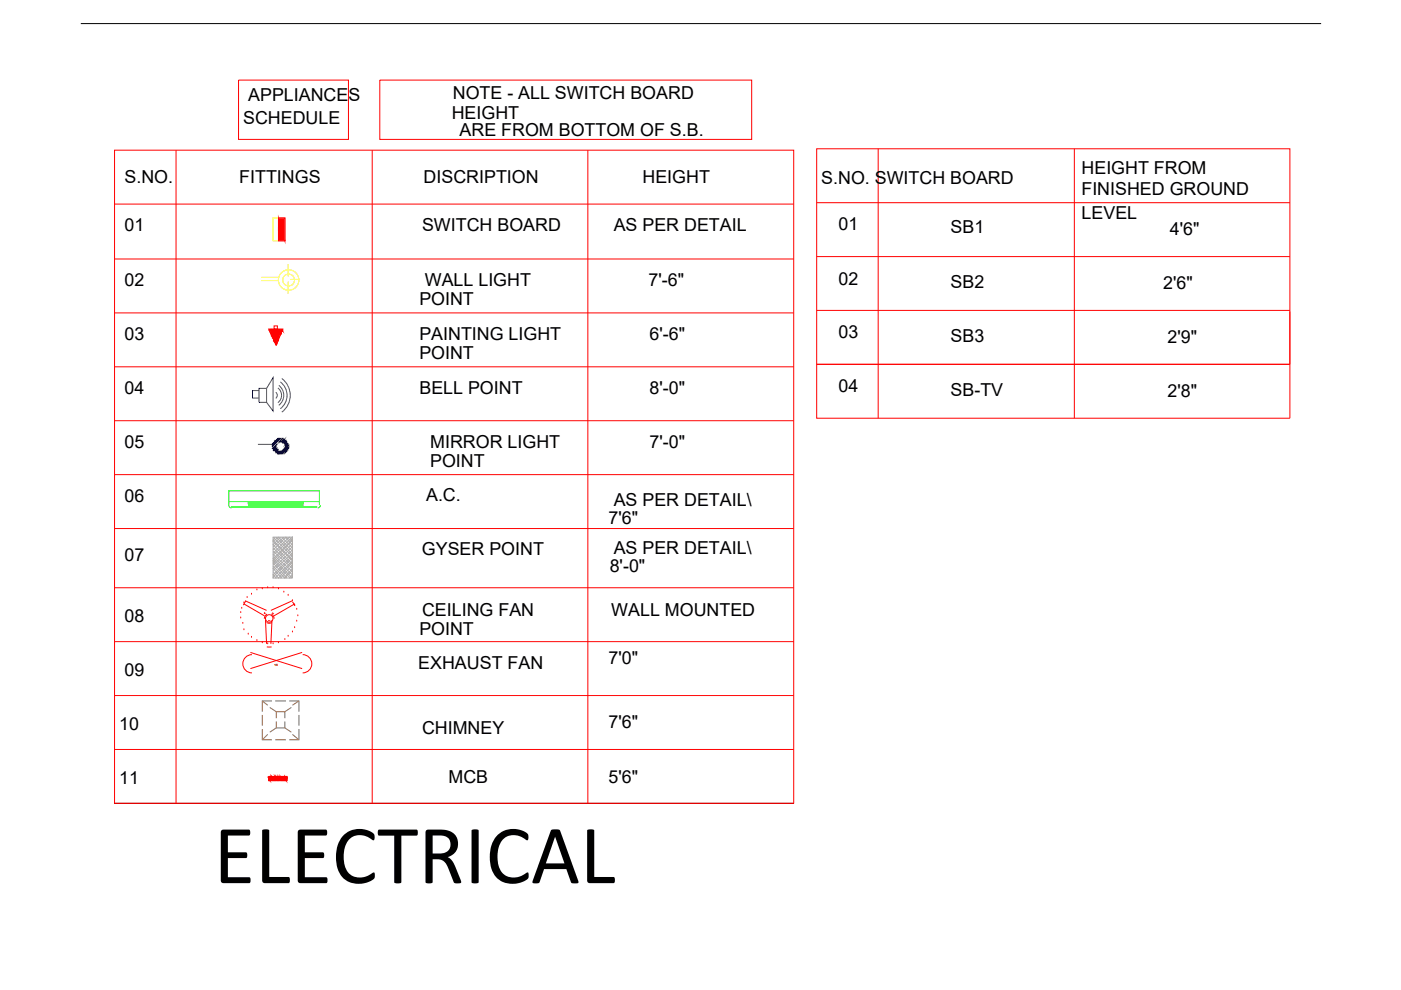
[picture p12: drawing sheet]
<svg xmlns="http://www.w3.org/2000/svg" width="297mm" height="210mm" viewBox="0 0 297 210" stroke-linecap="round" stroke-linejoin="round" font-family="sans-serif">
<!-- layer: PDF2_Geometry -->
<g fill="none" stroke="#f00" stroke-width=".21">
<path d="M50.6 17h23.3v12.6h-23.3zM80.5 17h78.9v12.6h-78.9zM24.3 31.8h144v138.5h-144zM37.3 31.8v138.5M78.9 31.8v138.5M124.6 31.8v138.5M186.2 31.5v57.2M227.8 31.5v57.2M24.3 43.3h144M24.3 54.9h144M59 46.2h1.4v4.8h-1.4zM173.2 43h100.3"/>
<path d="M173.2 54.4h100.3M24.3 66.3h144M24.3 77.8h144M57 69.8h3l-1.4 3.4zM57.2 70.4l1.8 1.9-1.6-1.6M57.2 69.8l1.8 2-1.8-2 1.8 2.3-2-2.1M57.2 70.2l1.8 2.1M57.4 70.9l1.6 1.4-1.6-1.4M57.4 71.1l1.4 1.2M57.4 69.8l1.6 2M57.7 71.6l1.1 .9-.9-.7M57.7 71.4l1.1 1.1"/>
<path d="M57.9 72.1l.9 .6-.9-.4M58.1 72.5l.5 .5-.3-.3M58.1 69.1h.7v.7h-.7zM58.1 72.3l.7 .7M58.3 73l.3 .2M58.6 73.2h.1M58.6 69.8l.9 1.1-.7-1.1 .9 1.1M58.8 69.8l.9 .9-.7-.9M59 71.6l-1.6-1.8 1.9 1.8M59.3 71.4l-1.6-1.6 1.6 1.6M59.3 71.4l-1.4-1.6 1.4 1.6M59.3 71.1l-1.2-1.3 1.4 1.3"/>
<path d="M59.5 70.9l-1.2-1.1 1.2 1.1M59.5 69.8l.5 .4-.3-.4 .3 .4M59.7 70.7l-.7-.9 .7 .9M59.7 70.4l-.4-.6 .4 .6M59.7 69.8l.3 .2v-.2M173.2 65.8h100.3M273.5 66v22.7h-100.3v-57.2h100.3v45.7h-100.3M24.3 89.2h144M24.3 100.6h144M24.3 112.1h144M24.3 124.6h144M24.3 136h144"/>
<path d="M51 131h.1M51 129.9h.1M51.3 129h.1M51.5 132.2h.1M51.7 133.5h.1M51.7 127.8h.1M51.7 128l4.4 2.6M52 127.4l4.5 2M52.1 127.4l-.5 .9M52.4 126.7h.1M52.6 134.5h.1M53.1 138.3l11 3.5"/>
<path d="M53.3 135.1h.1M53.3 126h.1M53.4 138.8a1.94 1.94 0 0 0-1.9 1.9 1.94 1.94 0 0 0 1.9 2M54.5 135.8h.1M54.5 125.1h.1M55.6 136.3h.1M55.6 124.8h.1M56.1 130.1h.1M56.1 129.9l.2 .2M56.3 131.5l.2 5M56.5 132a1.03 1.03 0 0 0 1.2 0M56.6 137.2h1"/>
<path d="M56.6 130.2a1.03 1.03 0 0 0-.5 1M56.8 136.5h.1M56.8 124.6h.1M57 131.5v.2M57.2 131.5v.2M57.5 130.2a1.03 1.03 0 0 1 .6 1M57.7 131.5l-.3 5M57.9 136.5h.1M57.9 124.6h.1M57.9 130.1h.2M57.9 129.9l-.2 .2M59 136.3h.1"/>
<path d="M59 124.8h.1M60.2 125.5h.1M60.4 135.6h.1M61.1 134.9h.1M61.1 126.2h.1M62 134h.1M62 127.4h.1M62 127.4l-4.6 2M62 127.6l.5 .9M62.5 133.1h.1M62.5 128.3h.1M62.5 128l-4.4 2.6"/>
<path d="M62.9 131.7h.1M62.9 129.2h.1M63.1 130.6h.1M64.1 138.3l-11 3.5M64.2 138.8a1.94 1.94 0 0 1 1.9 1.9 1.94 1.94 0 0 1-1.9 2M24.3 147.5h144M24.3 158.9h144M57 164.6l.7 .9zM57 164.9l.4 .6zM57 165.3v.2v-.2l.2 .2-.2-.4 .4 .4M57 164.6h3.9v.9h-3.9zM57.2 164.6l.7 .9z"/>
<path d="M57.4 164.6l.9 .9zM57.4 164.6l.3 .5 .6 .4M57.4 164.6l.7 .9-.7-.4zM57.7 164.6l.9 .9-.7-.4zM57.7 164.6l.2 .5 .7 .4M57.9 164.6l.9 .9zM57.9 164.6l.2 .5 .7 .4M58.1 164.6l.9 .9zM58.1 164.6l.2 .5 .7 .4M58.3 164.6l.7 .9zM58.6 164.6l.4 .5 .3 .4zM58.6 164.6l.7 .9"/>
<path d="M58.8 164.6l.7 .9-.7-.9 .2 .5 .7 .4-.7-.4v-.5M59 164.6l1 .9-.7-.4zM59 164.6l.7 .9zM59.3 164.6l.9 .9zM59.3 164.6l.2 .5 .7 .4M59.5 164.6l.2 .5 .7 .4-.7-.4-.2-.5 .9 .9-.7-.9M59.7 164.6l.5 .5 .2 .4-.2-.4zM60 164.6l.6 .9-.6-.9 .9 .9-.7-.9 .2 .5 .5 .2-.5-.2v-.5l.5 .5M60.6 164.6l.3 .5h-.3l-.2-.5 .5 .7-.5-.7v.5l.5 .2M60.9 165.1h.1M60.9 164.6v.3l-.3-.3 .3 .3"/>
<circle cx="57.1" cy="131.1" r=".79"/>
</g>
<path d="M59 48.3v.7" fill="none" stroke="#0ff" stroke-width=".21"/>
<!-- layer: PDF2_Solid Fills -->
<path d="M59 46.2h1.4v4.8zM59 46.2v4.8h1.4z" fill="#f00" stroke="#f00" stroke-width=".21"/>
<!-- layer: PDF2_Geometry -->
<g fill="none" stroke="#ff0" stroke-width=".21">
<path d="M55.4 58.8h3.6M55.4 59.5h3.6M57.9 46.2h2.5v4.8h-2.5zM61.1 56.1v2.5M61.1 59.7v2.5M61.5 59.3h2.1"/>
<circle cx="61.2" cy="59.4" r="2.17"/>
<circle cx="61.2" cy="59.4" r="1.26"/>
</g>
<g fill="none" stroke="#aaa" stroke-width=".21">
<path d="M57.9 117.3l3.4-3.4 .7 .7-4.1 4.3 3.6 3.7M57.9 116.8l4.1 3.7-1.8 2.1M57.9 118l4.1 3.9-.7 .7M57.9 113.9h4.1v8.7h-4.1zM57.9 113.9l4.1 4.1M57.9 116.2l4.1 3.8M57.9 117.5l4.1 3.7M58.3 113.9l-.4 .7 4.1 4.1M58.6 113.9l3.4 3.6M59.5 113.9l-1.6 1.6 4.1 4.1M59.7 113.9l2.3 2.3M60.2 113.9l-2.3 2"/>
<path d="M60.4 113.9l1.6 1.6M62 114.1v-.2l-4.1 3.9M62 114.8l-1.4-.9-2.7 2.7M62 116.8l-3-2.9-1.1 .9 4.1 4.1-3.7 3.7M62 114.3l-4.1 4.2 4.1 4.1M62 115.3l-4.1 4.1 3 3.2M62 116.6l-4.1 3.9 1.8 2.1M62 119.1l-3 3.5-1.1-1.4M62 117.8l-4.1 4.1 .7 .7M62 115.9l-4.1 3.9M62 117.3l-4.1 3.7M62 118.2l-4.1 4.1"/>
<path d="M62 119.8l-2.5 2.8M57.9 120l2.5 2.6 1.6-1.6M57.9 122.6h.1M62 122.3l-.2 .3"/>
</g>
<path d="M58.3 141.1h.1M58.6 141.1h.1M58.8 141.1h.1" fill="none" stroke="#ffbf00" stroke-width=".21"/>
<path d="M58.6 141.1h.1" fill="none" stroke="#525252" stroke-width=".21"/>
<g fill="none" stroke="#92704a" stroke-width=".21">
<path d="M55.6 154.6v2.3h2.1M55.6 151.6v2.3M55.6 148.6l1.2 .9M56.8 155.7l-1.2 1.2M57.2 150l1.4 .9M57.7 148.6h-2.1v2.3M58.3 156.9h2.3M58.3 148.6h2.3M58.6 153v1.3h1.8v-1.3M58.6 152.3v-1.4h1.8v1.4M58.6 154.3l-1.4 .9M60.4 154.3l1.4 .9"/>
<path d="M61.3 148.6h2.1v2.3M61.8 150l-1.4 .9M62 155.7l1.4 1.2M63.4 154.6v2.3h-2.1M63.4 151.6v2.3M63.4 148.6l-1.4 .9"/>
</g>
<g fill="none" stroke="#00f" stroke-width=".21">
<path d="M54.7 94.2h3l1.3-1.3-1.3 1.3M54.9 82.3h1.6l1.4-2.2v7.1l-1.4-1.9h-1.6zM54.9 82.8h-1.4v1.6h1.4M56.5 82.3v3M57.9 95.6l.9-.7-.9 .7M58.1 95.6l.7-.2-.5 .4 .7-.4-.7 .4M58.3 93.3l-.2 .2M58.5 83.2l.3 .6-.3 .7M58.6 94.9l-.7 .7 .7-.9-.7 .7 .7-.9-.7 .7M58.8 93.1l-.9 .9 1.1-.9M58.8 94l-1.1 1.2 1.1-1M58.8 95.2l-.7 .4 .7-.4"/>
<path d="M58.9 82.3a1.94 1.94 0 0 1 0 3.1M59 93.8l1-.9-1 1.1M59 95.6l-.4 .5 .4-.5M59 95.6l-.7 .5M59.1 81.7a2.64 2.64 0 0 1 0 4.2M59.3 92.9l-1.6 1.6 1.6-1.6M59.3 95.6l-.5 .5 .5-.5M59.4 81a3.5 3.5 0 0 1 0 5.7M59.5 92.9l-1.8 1.8 2-1.8M59.5 95.6l-.7 .7 .7-.7M59.7 93.8l.7-.7-.4 .9M59.7 95.6l-.7 .7 .7-.7"/>
<path d="M59.8 80.3a4.5 4.5 0 0 1 0 7.1M60.2 93.1l-.7 .7 .7-.7M60.2 92.9l-.9 .9M60.4 93.1l-.7 .7 .7-.7M60.4 94.5l.7-.5-.7 .5M60.6 93.3l-.4 .7 .4-.7M60.9 93.5l-.5 .7 .2-.7-.4 .5M60.9 93.8l-.5 .4 .5-.4M60.9 93.8l-.5 .4M60.9 95.6l-.5 .5M61.1 94.2l-.7 .7 .7-.7M61.1 94.2l-.9 1.2-1.2 .9z"/>
<path d="M61.1 94.9l-1.4 1.4 1.6-1.4M61.1 94l-.7 .7M61.1 95.2l-1.1 1.1M61.1 95.4l-.9 .9M61.3 94.2l-2 2.1 2-1.8M61.3 94.7l-1.8 1.6 1.8-1.6"/>
</g>
<path d="M48.5 107.1l.1 .3 .5 .3M48.5 107v-2.9h19.2v2.9M48.5 106.3h19.2M49 107.5h18.3M52.6 106.6h11.7v.2h-11.7zM64.3 107h-11.7h11.7M64.3 107.3h-11.7h11.7M67.9 107.1l-.2 .5-.3 .1" fill="none" stroke="#0f0" stroke-width=".21"/>
<!-- layer: FORMAT -->
<path d="M24.3 170.3h144" fill="none" stroke="#000" stroke-width=".21"/>
<!-- layer: 0 -->
<path d="M17.1 5h263" fill="none" stroke="#000" stroke-width=".21"/>
<text font-size="18" x="45.3" y="187.2">ELECTRICAL</text>
<g font-size="3.8">
<text x="52.6" y="21.3">APPLIANCES</text>
<text x="96" y="21">NOTE - ALL SWITCH BOARD</text>
<text x="51.5" y="26.4">SCHEDULE</text>
<text x="95.8" y="25.3">HEIGHT</text>
<text x="97.4" y="28.8">ARE FROM BOTTOM OF S.B.</text>
<text x="26.4" y="38.7">S.NO.</text>
<text x="50.7" y="38.7">FITTINGS</text>
<text x="89.8" y="38.7">DISCRIPTION</text>
<text x="136.2" y="38.7">HEIGHT</text>
<text x="174.1" y="39.1">S.NO. SWITCH BOARD</text>
<text x="229.3" y="41.4">FINISHED GROUND</text>
<text x="229.3" y="36.8">HEIGHT FROM</text>
<text x="229.3" y="46.4">LEVEL</text>
<text x="26.4" y="49">01</text>
<text x="89.5" y="49">SWITCH BOARD</text>
<text x="130.1" y="49">AS PER DETAIL</text>
<text x="177.8" y="48.7">01</text>
<text x="201.6" y="49.4">SB1</text>
<text x="248.1" y="49.8">4'6&quot;</text>
<text x="26.4" y="60.6">02</text>
<text x="88.9" y="64.7">POINT</text>
<text x="90.1" y="60.6">WALL LIGHT</text>
<text x="137.5" y="60.6">7'-6&quot;</text>
<text x="177.8" y="60.3">02</text>
<text x="201.6" y="61">SB2</text>
<text x="246.6" y="61.3">2'6&quot;</text>
<text x="177.8" y="71.8">03</text>
<text x="26.4" y="72.1">03</text>
<text x="88.9" y="72.1">PAINTING LIGHT</text>
<text x="88.9" y="76.2">POINT</text>
<text x="137.7" y="72.1">6'-6&quot;</text>
<text x="201.6" y="72.5">SB3</text>
<text x="247.6" y="72.7">2'9&quot;</text>
<text x="26.4" y="83.5">04</text>
<text x="88.9" y="83.5">BELL POINT</text>
<text x="137.7" y="83.5">8'-0&quot;</text>
<text x="177.8" y="83.2">04</text>
<text x="201.6" y="83.9">SB-TV</text>
<text x="247.6" y="84.1">2'8&quot;</text>
<text x="26.4" y="94.9">05</text>
<text x="91.2" y="94.9">MIRROR LIGHT</text>
<text x="137.7" y="94.9">7'-0&quot;</text>
<text x="91.2" y="99">POINT</text>
<text x="26.4" y="106.3">06</text>
<text x="90.3" y="106.3">A.C.</text>
<text x="130.1" y="107.3">AS PER DETAIL\</text>
<text x="129" y="111.1">7'6&quot;</text>
<text x="26.4" y="118.9">07</text>
<text x="89.5" y="117.8">GYSER POINT</text>
<text x="130.1" y="117.6">AS PER DETAIL\</text>
<text x="129.3" y="121.2">8'-0&quot;</text>
<text x="26.4" y="131.9">08</text>
<text x="89.5" y="130.6">CEILING FAN</text>
<text x="129.6" y="130.6">WALL MOUNTED</text>
<text x="88.9" y="134.7">POINT</text>
<text x="26.4" y="143.4">09</text>
<text x="88.7" y="141.8">EXHAUST FAN</text>
<text x="129" y="140.9">7'0&quot;</text>
<text x="25.3" y="154.8">10</text>
<text x="89.5" y="155.7">CHIMNEY</text>
<text x="129" y="154.3">7'6&quot;</text>
<text x="25.3" y="166.2">11</text>
<text x="95.1" y="166">MCB</text>
<text x="129" y="166">5'6&quot;</text>
</g>
</svg>
